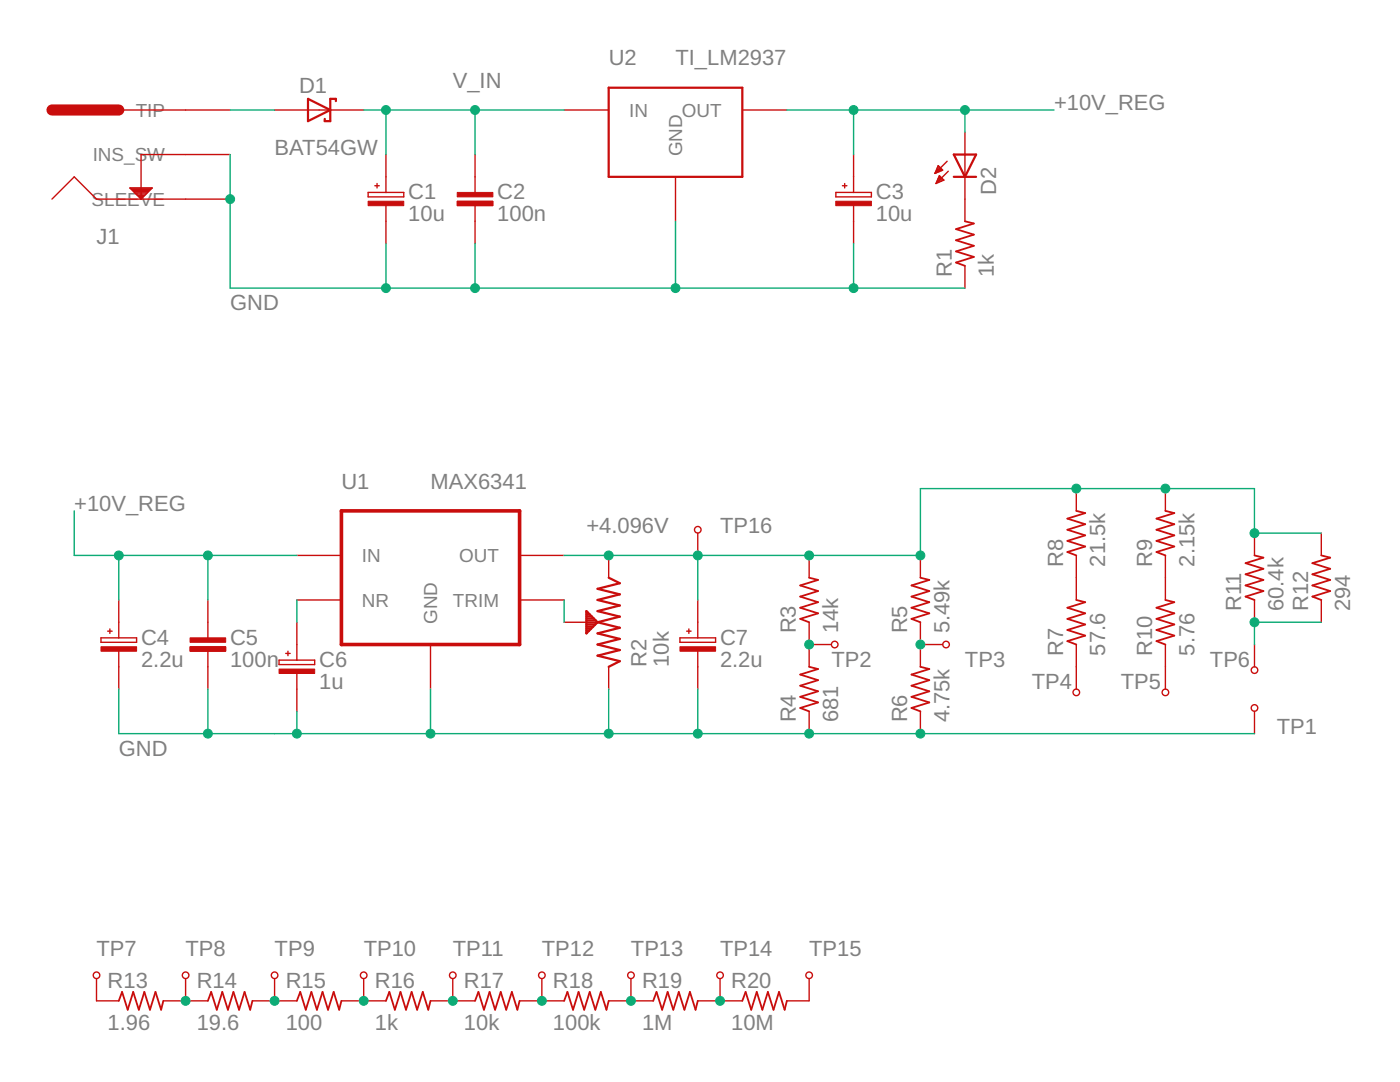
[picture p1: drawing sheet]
<?xml version="1.0" encoding="utf-8"?>
<!DOCTYPE eagle SYSTEM "eagle.dtd">
<eagle version="9.2.2">
<drawing>
<settings>
<setting alwaysvectorfont="no"/>
<setting verticaltext="up"/>
</settings>
<grid distance="0.1" unitdist="inch" unit="inch" style="lines" multiple="1" display="no" altdistance="0.01" altunitdist="inch" altunit="inch"/>
<schematic xreflabel="%F%N/%S.%C%R" xrefpart="/%S.%C%R">
<libraries>
<library name="travis">
<symbols>
<symbol name="BARREL_JACK">
<pin name="INS_SW" x="10.16" y="0" visible="pin" length="middle" direction="pas" rot="R180"/>
<pin name="TIP" x="10.16" y="5.08" visible="pin" length="middle" direction="sup" rot="R180"/>
<pin name="SLEEVE" x="10.16" y="-5.08" visible="pin" length="middle" direction="sup" rot="R180"/>
<wire x1="5.08" y1="-5.08" x2="0" y2="-5.08" width="0.1524" layer="94"/>
<wire x1="0" y1="-5.08" x2="-2.54" y2="-5.08" width="0.1524" layer="94"/>
<wire x1="-7.62" y1="-2.54" x2="-10.16" y2="-5.08" width="0.1524" layer="94"/>
<wire x1="5.08" y1="0" x2="0" y2="0" width="0.1524" layer="94"/>
<wire x1="0" y1="0" x2="0" y2="-5.08" width="0.1524" layer="94"/>
<polygon width="0.1524" layer="94">
<vertex x="0" y="-5.08"/>
<vertex x="-1.27" y="-3.81"/>
<vertex x="1.27" y="-3.81"/>
</polygon>
<wire x1="-7.62" y1="-2.54" x2="-5.08" y2="-5.08" width="0.1524" layer="94"/>
<wire x1="-5.08" y1="-5.08" x2="-2.54" y2="-5.08" width="0.1524" layer="94"/>
<wire x1="-10.16" y1="5.08" x2="-2.54" y2="5.08" width="1.27" layer="94"/>
<wire x1="-2.54" y1="5.08" x2="5.08" y2="5.08" width="0.1524" layer="94"/>
<text x="-5.08" y="-10.16" size="2.54" layer="95">&gt;NAME</text>
</symbol>
<symbol name="CPOL">
<text x="2.54" y="0" size="1.778" layer="95">&gt;NAME</text>
<text x="2.54" y="-2.54" size="1.778" layer="96">&gt;VALUE</text>
<rectangle x1="-2.032" y1="-0.762" x2="2.032" y2="-0.254" layer="94"/>
<pin name="1" x="0" y="5.08" visible="off" length="short" direction="pas" rot="R270"/>
<pin name="2" x="0" y="-5.08" visible="off" length="short" direction="pas" rot="R90"/>
<wire x1="0" y1="2.54" x2="0" y2="0.762" width="0.1524" layer="94"/>
<wire x1="0" y1="-2.54" x2="0" y2="-0.508" width="0.1524" layer="94"/>
<wire x1="-2.032" y1="0.254" x2="2.032" y2="0.254" width="0.1524" layer="94"/>
<wire x1="2.032" y1="0.254" x2="2.032" y2="0.762" width="0.1524" layer="94"/>
<wire x1="2.032" y1="0.762" x2="0" y2="0.762" width="0.1524" layer="94"/>
<wire x1="0" y1="0.762" x2="-2.032" y2="0.762" width="0.1524" layer="94"/>
<wire x1="-2.032" y1="0.762" x2="-2.032" y2="0.254" width="0.1524" layer="94"/>
<wire x1="-1.27" y1="1.524" x2="-0.762" y2="1.524" width="0.1524" layer="94"/>
<wire x1="-1.016" y1="1.778" x2="-1.016" y2="1.27" width="0.1524" layer="94"/>
</symbol>
<symbol name="MAX_MAX6341">
<wire x1="-10.16" y1="7.62" x2="10.16" y2="7.62" width="0.4064" layer="94"/>
<wire x1="10.16" y1="7.62" x2="10.16" y2="-7.62" width="0.4064" layer="94"/>
<wire x1="10.16" y1="-7.62" x2="-10.16" y2="-7.62" width="0.4064" layer="94"/>
<wire x1="-10.16" y1="-7.62" x2="-10.16" y2="7.62" width="0.4064" layer="94"/>
<pin name="GND" x="0" y="-12.7" visible="pin" length="middle" direction="pwr" rot="R90"/>
<pin name="IN" x="-15.24" y="2.54" visible="pin" length="middle" direction="pwr"/>
<pin name="NR" x="-15.24" y="-2.54" visible="pin" length="middle" direction="pas"/>
<pin name="OUT" x="15.24" y="2.54" visible="pin" length="middle" direction="out" rot="R180"/>
<pin name="TRIM" x="15.24" y="-2.54" visible="pin" length="middle" direction="pas" rot="R180"/>
<text x="-10.16" y="10.16" size="1.778" layer="95">&gt;NAME</text>
<text x="0" y="10.16" size="1.778" layer="96">&gt;VALUE</text>
</symbol>
<symbol name="POT">
<text x="2.54" y="-5.08" size="1.778" layer="95" rot="MR90">&gt;NAME</text>
<text x="5.08" y="-5.08" size="1.778" layer="96" rot="MR90">&gt;VALUE</text>
<pin name="3" x="0" y="-7.62" visible="off" length="short" direction="pas" rot="R90"/>
<pin name="1" x="0" y="7.62" visible="off" length="short" direction="pas" rot="R270"/>
<pin name="2" x="-5.08" y="0" visible="off" length="short" direction="pas"/>
<polygon width="0.254" layer="94">
<vertex x="-2.54" y="1.27"/>
<vertex x="-2.54" y="-0.635"/>
<vertex x="-2.54" y="-1.27"/>
<vertex x="-1.27" y="0"/>
</polygon>
<wire x1="0" y1="5.08" x2="1.27" y2="4.445" width="0.254" layer="94"/>
<wire x1="1.27" y1="4.445" x2="-1.27" y2="3.81" width="0.254" layer="94"/>
<wire x1="-1.27" y1="3.81" x2="1.27" y2="3.175" width="0.254" layer="94"/>
<wire x1="1.27" y1="3.175" x2="-1.27" y2="2.54" width="0.254" layer="94"/>
<wire x1="-1.27" y1="2.54" x2="1.27" y2="1.905" width="0.254" layer="94"/>
<wire x1="1.27" y1="1.905" x2="-1.27" y2="1.27" width="0.254" layer="94"/>
<wire x1="-1.27" y1="1.27" x2="1.27" y2="0.635" width="0.254" layer="94"/>
<wire x1="1.27" y1="0.635" x2="-1.27" y2="0" width="0.254" layer="94"/>
<wire x1="-1.27" y1="0" x2="1.27" y2="-0.635" width="0.254" layer="94"/>
<wire x1="1.27" y1="-0.635" x2="-1.27" y2="-1.27" width="0.254" layer="94"/>
<wire x1="-1.27" y1="-1.27" x2="1.27" y2="-1.905" width="0.254" layer="94"/>
<wire x1="1.27" y1="-1.905" x2="-1.27" y2="-2.54" width="0.254" layer="94"/>
<wire x1="-1.27" y1="-2.54" x2="1.27" y2="-3.175" width="0.254" layer="94"/>
<wire x1="1.27" y1="-3.175" x2="-1.27" y2="-3.81" width="0.254" layer="94"/>
<wire x1="-1.27" y1="-3.81" x2="1.27" y2="-4.445" width="0.254" layer="94"/>
<wire x1="1.27" y1="-4.445" x2="0" y2="-5.08" width="0.254" layer="94"/>
</symbol>
<symbol name="R">
<wire x1="-2.54" y1="0" x2="-2.159" y2="1.016" width="0.2032" layer="94"/>
<wire x1="-2.159" y1="1.016" x2="-1.524" y2="-1.016" width="0.2032" layer="94"/>
<wire x1="-1.524" y1="-1.016" x2="-0.889" y2="1.016" width="0.2032" layer="94"/>
<wire x1="-0.889" y1="1.016" x2="-0.254" y2="-1.016" width="0.2032" layer="94"/>
<wire x1="-0.254" y1="-1.016" x2="0.381" y2="1.016" width="0.2032" layer="94"/>
<wire x1="0.381" y1="1.016" x2="1.016" y2="-1.016" width="0.2032" layer="94"/>
<wire x1="1.016" y1="-1.016" x2="1.651" y2="1.016" width="0.2032" layer="94"/>
<wire x1="1.651" y1="1.016" x2="2.286" y2="-1.016" width="0.2032" layer="94"/>
<wire x1="2.286" y1="-1.016" x2="2.54" y2="0" width="0.2032" layer="94"/>
<text x="-3.81" y="1.4986" size="1.778" layer="95">&gt;NAME</text>
<text x="-3.81" y="-3.302" size="1.778" layer="96">&gt;VALUE</text>
<pin name="2" x="5.08" y="0" visible="off" length="short" direction="pas" swaplevel="1" rot="R180"/>
<pin name="1" x="-5.08" y="0" visible="off" length="short" direction="pas" swaplevel="1"/>
</symbol>
<symbol name="TEST_POINT">
<text x="2.54" y="2.54" size="1.778" layer="95">&gt;NAME</text>
<pin name="TP" x="0" y="0" visible="off" length="short" direction="pas" rot="R90"/>
<circle x="0" y="2.921" radius="0.381" width="0.1524" layer="94"/>
</symbol>
<symbol name="C">
<text x="2.54" y="0" size="1.778" layer="95">&gt;NAME</text>
<text x="2.54" y="-2.54" size="1.778" layer="96">&gt;VALUE</text>
<rectangle x1="-2.032" y1="-0.762" x2="2.032" y2="-0.254" layer="94"/>
<pin name="1" x="0" y="5.08" visible="off" length="short" direction="pas" swaplevel="1" rot="R270"/>
<pin name="2" x="0" y="-5.08" visible="off" length="short" direction="pas" swaplevel="1" rot="R90"/>
<wire x1="0" y1="2.54" x2="0" y2="0.508" width="0.1524" layer="94"/>
<wire x1="0" y1="-2.54" x2="0" y2="-0.508" width="0.1524" layer="94"/>
<rectangle x1="-2.032" y1="-0.762" x2="2.032" y2="-0.254" layer="94"/>
<rectangle x1="-2.032" y1="0.254" x2="2.032" y2="0.762" layer="94"/>
</symbol>
<symbol name="SCHOTTKY">
<wire x1="-1.27" y1="-1.27" x2="1.27" y2="0" width="0.254" layer="94"/>
<wire x1="1.27" y1="0" x2="-1.27" y2="1.27" width="0.254" layer="94"/>
<wire x1="1.905" y1="1.27" x2="1.27" y2="1.27" width="0.254" layer="94"/>
<wire x1="1.27" y1="1.27" x2="1.27" y2="0" width="0.254" layer="94"/>
<wire x1="-1.27" y1="1.27" x2="-1.27" y2="-1.27" width="0.254" layer="94"/>
<wire x1="1.27" y1="0" x2="1.27" y2="-1.27" width="0.254" layer="94"/>
<wire x1="1.905" y1="1.27" x2="1.905" y2="1.016" width="0.254" layer="94"/>
<wire x1="1.27" y1="-1.27" x2="0.635" y2="-1.27" width="0.254" layer="94"/>
<wire x1="0.635" y1="-1.016" x2="0.635" y2="-1.27" width="0.254" layer="94"/>
<text x="-2.286" y="1.905" size="1.778" layer="95">&gt;NAME</text>
<pin name="A" x="-5.08" y="0" visible="off" length="middle" direction="pas"/>
<pin name="C" x="5.08" y="0" visible="off" length="middle" direction="pas" rot="R180"/>
<text x="-2.54" y="-5.08" size="1.778" layer="96">&gt;VALUE</text>
</symbol>
<symbol name="LIN_REG">
<pin name="IN" x="-12.7" y="2.54" visible="pin" length="middle" direction="pwr"/>
<pin name="GND" x="0" y="-10.16" visible="pin" length="middle" direction="pwr" rot="R90"/>
<pin name="OUT" x="12.7" y="2.54" visible="pin" length="middle" direction="pwr" rot="R180"/>
<wire x1="-7.62" y1="5.08" x2="-7.62" y2="-5.08" width="0.254" layer="94"/>
<wire x1="-7.62" y1="-5.08" x2="7.62" y2="-5.08" width="0.254" layer="94"/>
<wire x1="7.62" y1="-5.08" x2="7.62" y2="5.08" width="0.254" layer="94"/>
<wire x1="7.62" y1="5.08" x2="-7.62" y2="5.08" width="0.254" layer="94"/>
<text x="-7.62" y="10.16" size="1.27" layer="95">&gt;NAME</text>
<text x="0" y="10.16" size="1.27" layer="96">&gt;VALUE</text>
</symbol>
<symbol name="LED">
<wire x1="1.27" y1="0" x2="0" y2="-2.54" width="0.254" layer="94"/>
<wire x1="0" y1="-2.54" x2="-1.27" y2="0" width="0.254" layer="94"/>
<wire x1="1.27" y1="-2.54" x2="0" y2="-2.54" width="0.254" layer="94"/>
<wire x1="0" y1="-2.54" x2="-1.27" y2="-2.54" width="0.254" layer="94"/>
<wire x1="1.27" y1="0" x2="0" y2="0" width="0.254" layer="94"/>
<wire x1="0" y1="0" x2="-1.27" y2="0" width="0.254" layer="94"/>
<wire x1="0" y1="0" x2="0" y2="-2.54" width="0.1524" layer="94"/>
<wire x1="-2.032" y1="-0.762" x2="-3.429" y2="-2.159" width="0.1524" layer="94"/>
<wire x1="-1.905" y1="-1.905" x2="-3.302" y2="-3.302" width="0.1524" layer="94"/>
<text x="3.556" y="-4.572" size="1.778" layer="95" rot="R90">&gt;NAME</text>
<pin name="C" x="0" y="-5.08" visible="off" length="short" direction="pas" rot="R90"/>
<pin name="A" x="0" y="2.54" visible="off" length="short" direction="pas" rot="R270"/>
<polygon width="0.1524" layer="94">
<vertex x="-3.429" y="-2.159"/>
<vertex x="-3.048" y="-1.27"/>
<vertex x="-2.54" y="-1.778"/>
</polygon>
<polygon width="0.1524" layer="94">
<vertex x="-3.302" y="-3.302"/>
<vertex x="-2.921" y="-2.413"/>
<vertex x="-2.413" y="-2.921"/>
</polygon>
</symbol>
</symbols>
<devicesets>
<deviceset name="KOBICONN_163-179PH-EX" prefix="J">
<gates>
<gate name="G$1" symbol="BARREL_JACK" x="0" y="0"/>
</gates>
<devices>
<device name="" package="KOBICONN_163-179PH-EX">
<connects>
<connect gate="G$1" pin="INS_SW" pad="P$3 P$6"/>
<connect gate="G$1" pin="SLEEVE" pad="P$2 P$5"/>
<connect gate="G$1" pin="TIP" pad="P$1 P$4"/>
</connects>
<technologies>
<technology name=""/>
</technologies>
</device>
</devices>
</deviceset>
<deviceset name="MAXIM_MAX6341" prefix="U">
<gates>
<gate name="G$1" symbol="MAX_MAX6341" x="0" y="0"/>
</gates>
<devices>
<device name="" package="SO8_MAX">
<connects>
<connect gate="G$1" pin="GND" pad="P$4"/>
<connect gate="G$1" pin="IN" pad="P$2"/>
<connect gate="G$1" pin="NR" pad="P$3"/>
<connect gate="G$1" pin="OUT" pad="P$6"/>
<connect gate="G$1" pin="TRIM" pad="P$5"/>
</connects>
<technologies>
<technology name=""/>
</technologies>
</device>
</devices>
</deviceset>
<deviceset name="PANASONIC_EEE_4MM" prefix="C" uservalue="yes">
<gates>
<gate name="G$1" symbol="CPOL" x="0" y="0"/>
</gates>
<devices>
<device name="" package="PANASONIC_EEE_4MM">
<connects>
<connect gate="G$1" pin="1" pad="P$1"/>
<connect gate="G$1" pin="2" pad="P$2"/>
</connects>
<technologies>
<technology name=""/>
</technologies>
</device>
</devices>
</deviceset>
<deviceset name="BOURNS_3224X" prefix="R" uservalue="yes">
<gates>
<gate name="G$1" symbol="POT" x="0" y="0"/>
</gates>
<devices>
<device name="" package="BOURNS_3224X">
<connects>
<connect gate="G$1" pin="1" pad="P$1"/>
<connect gate="G$1" pin="2" pad="P$2"/>
<connect gate="G$1" pin="3" pad="P$3"/>
</connects>
<technologies>
<technology name=""/>
</technologies>
</device>
</devices>
</deviceset>
<deviceset name="R_0603" prefix="R" uservalue="yes">
<gates>
<gate name="G$1" symbol="R" x="0" y="0"/>
</gates>
<devices>
<device name="" package="0603">
<connects>
<connect gate="G$1" pin="1" pad="P$1"/>
<connect gate="G$1" pin="2" pad="P$2"/>
</connects>
<technologies>
<technology name=""/>
</technologies>
</device>
</devices>
</deviceset>
<deviceset name="R_0805" prefix="R" uservalue="yes">
<gates>
<gate name="G$1" symbol="R" x="0" y="0"/>
</gates>
<devices>
<device name="" package="0805">
<connects>
<connect gate="G$1" pin="1" pad="P$1"/>
<connect gate="G$1" pin="2" pad="P$2"/>
</connects>
<technologies>
<technology name=""/>
</technologies>
</device>
</devices>
</deviceset>
<deviceset name="KEYSTONE_500X" prefix="TP">
<gates>
<gate name="G$1" symbol="TEST_POINT" x="0" y="0"/>
</gates>
<devices>
<device name="" package="KEYSTONE_500X">
<connects>
<connect gate="G$1" pin="TP" pad="P$1"/>
</connects>
<technologies>
<technology name=""/>
</technologies>
</device>
</devices>
</deviceset>
<deviceset name="C_0805" prefix="C" uservalue="yes">
<gates>
<gate name="G$1" symbol="C" x="0" y="0"/>
</gates>
<devices>
<device name="" package="0805">
<connects>
<connect gate="G$1" pin="1" pad="P$1"/>
<connect gate="G$1" pin="2" pad="P$2"/>
</connects>
<technologies>
<technology name=""/>
</technologies>
</device>
</devices>
</deviceset>
<deviceset name="NEX_BAT54GW" prefix="D" uservalue="yes">
<gates>
<gate name="G$1" symbol="SCHOTTKY" x="0" y="0"/>
</gates>
<devices>
<device name="" package="SOD123_NEX">
<connects>
<connect gate="G$1" pin="A" pad="P$1"/>
<connect gate="G$1" pin="C" pad="P$2"/>
</connects>
<technologies>
<technology name=""/>
</technologies>
</device>
</devices>
</deviceset>
<deviceset name="TI_LM2937" prefix="U">
<gates>
<gate name="G$1" symbol="LIN_REG" x="0" y="0"/>
</gates>
<devices>
<device name="" package="SOT223_TI">
<connects>
<connect gate="G$1" pin="GND" pad="P$2 P$4"/>
<connect gate="G$1" pin="IN" pad="P$1"/>
<connect gate="G$1" pin="OUT" pad="P$3"/>
</connects>
<technologies>
<technology name=""/>
</technologies>
</device>
</devices>
</deviceset>
<deviceset name="LED_0805" prefix="D">
<gates>
<gate name="G$1" symbol="LED" x="0" y="0"/>
</gates>
<devices>
<device name="" package="0805_POL">
<connects>
<connect gate="G$1" pin="A" pad="P$1"/>
<connect gate="G$1" pin="C" pad="P$2"/>
</connects>
<technologies>
<technology name=""/>
</technologies>
</device>
</devices>
</deviceset>
</devicesets>
</library>
</libraries>
<attributes>
</attributes>
<variantdefs>
</variantdefs>
<classes>
<class number="0" name="default" width="0" drill="0">
</class>
</classes>
<parts>
<part name="J1" library="travis" deviceset="KOBICONN_163-179PH-EX" device=""/>
<part name="C1" library="travis" deviceset="PANASONIC_EEE_4MM" device="" value="10u"/>
<part name="U1" library="travis" deviceset="MAXIM_MAX6341" device="" value="MAX6341"/>
<part name="C6" library="travis" deviceset="PANASONIC_EEE_4MM" device="" value="1u"/>
<part name="C4" library="travis" deviceset="PANASONIC_EEE_4MM" device="" value="2.2u"/>
<part name="R2" library="travis" deviceset="BOURNS_3224X" device="" value="10k"/>
<part name="C7" library="travis" deviceset="PANASONIC_EEE_4MM" device="" value="2.2u"/>
<part name="R3" library="travis" deviceset="R_0805" device="" value="14k"/>
<part name="R4" library="travis" deviceset="R_0805" device="" value="681"/>
<part name="R5" library="travis" deviceset="R_0805" device="" value="5.49k"/>
<part name="R6" library="travis" deviceset="R_0805" device="" value="4.75k"/>
<part name="TP1" library="travis" deviceset="KEYSTONE_500X" device=""/>
<part name="TP2" library="travis" deviceset="KEYSTONE_500X" device=""/>
<part name="TP3" library="travis" deviceset="KEYSTONE_500X" device=""/>
<part name="R8" library="travis" deviceset="R_0805" device="" value="21.5k"/>
<part name="R7" library="travis" deviceset="R_0805" device="" value="57.6"/>
<part name="R9" library="travis" deviceset="R_0805" device="" value="2.15k"/>
<part name="R10" library="travis" deviceset="R_0805" device="" value="5.76"/>
<part name="R11" library="travis" deviceset="R_0805" device="" value="60.4k"/>
<part name="R12" library="travis" deviceset="R_0805" device="" value="294"/>
<part name="TP4" library="travis" deviceset="KEYSTONE_500X" device=""/>
<part name="TP5" library="travis" deviceset="KEYSTONE_500X" device=""/>
<part name="TP6" library="travis" deviceset="KEYSTONE_500X" device=""/>
<part name="R13" library="travis" deviceset="R_0603" device="" value="1.96"/>
<part name="R14" library="travis" deviceset="R_0603" device="" value="19.6"/>
<part name="R15" library="travis" deviceset="R_0805" device="" value="100"/>
<part name="R16" library="travis" deviceset="R_0805" device="" value="1k"/>
<part name="R17" library="travis" deviceset="R_0805" device="" value="10k"/>
<part name="R18" library="travis" deviceset="R_0805" device="" value="100k"/>
<part name="R19" library="travis" deviceset="R_0805" device="" value="1M"/>
<part name="R20" library="travis" deviceset="R_0805" device="" value="10M"/>
<part name="TP7" library="travis" deviceset="KEYSTONE_500X" device=""/>
<part name="TP8" library="travis" deviceset="KEYSTONE_500X" device=""/>
<part name="TP9" library="travis" deviceset="KEYSTONE_500X" device=""/>
<part name="TP10" library="travis" deviceset="KEYSTONE_500X" device=""/>
<part name="TP11" library="travis" deviceset="KEYSTONE_500X" device=""/>
<part name="TP12" library="travis" deviceset="KEYSTONE_500X" device=""/>
<part name="TP13" library="travis" deviceset="KEYSTONE_500X" device=""/>
<part name="TP14" library="travis" deviceset="KEYSTONE_500X" device=""/>
<part name="TP15" library="travis" deviceset="KEYSTONE_500X" device=""/>
<part name="C5" library="travis" deviceset="C_0805" device="" value="100n"/>
<part name="TP16" library="travis" deviceset="KEYSTONE_500X" device=""/>
<part name="C2" library="travis" deviceset="C_0805" device="" value="100n"/>
<part name="C3" library="travis" deviceset="PANASONIC_EEE_4MM" device="" value="10u"/>
<part name="D1" library="travis" deviceset="NEX_BAT54GW" device="" value="BAT54GW"/>
<part name="U2" library="travis" deviceset="TI_LM2937" device=""/>
<part name="R1" library="travis" deviceset="R_0805" device="" value="1k"/>
<part name="D2" library="travis" deviceset="LED_0805" device=""/>
</parts>
<sheets>
<sheet>
<plain>
</plain>
<instances>
<instance part="J1" gate="G$1" x="20.32" y="106.68" smashed="yes">
<attribute name="NAME" x="15.24" y="96.52" size="1.778" layer="95"/>
</instance>
<instance part="C1" gate="G$1" x="48.26" y="101.6" smashed="yes">
<attribute name="NAME" x="50.8" y="101.6" size="1.778" layer="95"/>
<attribute name="VALUE" x="50.8" y="99.06" size="1.778" layer="96"/>
</instance>
<instance part="U1" gate="G$1" x="53.34" y="58.42" smashed="yes">
<attribute name="NAME" x="43.18" y="68.58" size="1.778" layer="95"/>
<attribute name="VALUE" x="53.34" y="68.58" size="1.778" layer="96"/>
</instance>
<instance part="C6" gate="G$1" x="38.1" y="48.26" smashed="yes">
<attribute name="NAME" x="40.64" y="48.26" size="1.778" layer="95"/>
<attribute name="VALUE" x="40.64" y="45.72" size="1.778" layer="96"/>
</instance>
<instance part="C4" gate="G$1" x="17.78" y="50.8" smashed="yes">
<attribute name="NAME" x="20.32" y="50.8" size="1.778" layer="95"/>
<attribute name="VALUE" x="20.32" y="48.26" size="1.778" layer="96"/>
</instance>
<instance part="R2" gate="G$1" x="73.66" y="53.34" smashed="yes">
<attribute name="NAME" x="76.2" y="48.26" size="1.778" layer="95" rot="MR90"/>
<attribute name="VALUE" x="78.74" y="48.26" size="1.778" layer="96" rot="MR90"/>
</instance>
<instance part="C7" gate="G$1" x="83.82" y="50.8" smashed="yes">
<attribute name="NAME" x="86.36" y="50.8" size="1.778" layer="95"/>
<attribute name="VALUE" x="86.36" y="48.26" size="1.778" layer="96"/>
</instance>
<instance part="R3" gate="G$1" x="96.52" y="55.88" smashed="yes" rot="R90">
<attribute name="NAME" x="95.0214" y="52.07" size="1.778" layer="95" rot="R90"/>
<attribute name="VALUE" x="99.822" y="52.07" size="1.778" layer="96" rot="R90"/>
</instance>
<instance part="R4" gate="G$1" x="96.52" y="45.72" smashed="yes" rot="R90">
<attribute name="NAME" x="95.0214" y="41.91" size="1.778" layer="95" rot="R90"/>
<attribute name="VALUE" x="99.822" y="41.91" size="1.778" layer="96" rot="R90"/>
</instance>
<instance part="R5" gate="G$1" x="109.22" y="55.88" smashed="yes" rot="R90">
<attribute name="NAME" x="107.7214" y="52.07" size="1.778" layer="95" rot="R90"/>
<attribute name="VALUE" x="112.522" y="52.07" size="1.778" layer="96" rot="R90"/>
</instance>
<instance part="R6" gate="G$1" x="109.22" y="45.72" smashed="yes" rot="R90">
<attribute name="NAME" x="107.7214" y="41.91" size="1.778" layer="95" rot="R90"/>
<attribute name="VALUE" x="112.522" y="41.91" size="1.778" layer="96" rot="R90"/>
</instance>
<instance part="TP1" gate="G$1" x="147.32" y="40.64" smashed="yes">
<attribute name="NAME" x="149.86" y="40.64" size="1.778" layer="95"/>
</instance>
<instance part="TP2" gate="G$1" x="96.52" y="50.8" smashed="yes" rot="R270">
<attribute name="NAME" x="99.06" y="48.26" size="1.778" layer="95"/>
</instance>
<instance part="TP3" gate="G$1" x="109.22" y="50.8" smashed="yes" rot="R270">
<attribute name="NAME" x="114.3" y="48.26" size="1.778" layer="95"/>
</instance>
<instance part="R8" gate="G$1" x="127" y="63.5" smashed="yes" rot="R90">
<attribute name="NAME" x="125.5014" y="59.69" size="1.778" layer="95" rot="R90"/>
<attribute name="VALUE" x="130.302" y="59.69" size="1.778" layer="96" rot="R90"/>
</instance>
<instance part="R7" gate="G$1" x="127" y="53.34" smashed="yes" rot="R90">
<attribute name="NAME" x="125.5014" y="49.53" size="1.778" layer="95" rot="R90"/>
<attribute name="VALUE" x="130.302" y="49.53" size="1.778" layer="96" rot="R90"/>
</instance>
<instance part="R9" gate="G$1" x="137.16" y="63.5" smashed="yes" rot="R90">
<attribute name="NAME" x="135.6614" y="59.69" size="1.778" layer="95" rot="R90"/>
<attribute name="VALUE" x="140.462" y="59.69" size="1.778" layer="96" rot="R90"/>
</instance>
<instance part="R10" gate="G$1" x="137.16" y="53.34" smashed="yes" rot="R90">
<attribute name="NAME" x="135.6614" y="49.53" size="1.778" layer="95" rot="R90"/>
<attribute name="VALUE" x="140.462" y="49.53" size="1.778" layer="96" rot="R90"/>
</instance>
<instance part="R11" gate="G$1" x="147.32" y="58.42" smashed="yes" rot="R90">
<attribute name="NAME" x="145.8214" y="54.61" size="1.778" layer="95" rot="R90"/>
<attribute name="VALUE" x="150.622" y="54.61" size="1.778" layer="96" rot="R90"/>
</instance>
<instance part="R12" gate="G$1" x="154.94" y="58.42" smashed="yes" rot="R90">
<attribute name="NAME" x="153.4414" y="54.61" size="1.778" layer="95" rot="R90"/>
<attribute name="VALUE" x="158.242" y="54.61" size="1.778" layer="96" rot="R90"/>
</instance>
<instance part="TP4" gate="G$1" x="127" y="48.26" smashed="yes" rot="R180">
<attribute name="NAME" x="121.92" y="45.72" size="1.778" layer="95"/>
</instance>
<instance part="TP5" gate="G$1" x="137.16" y="48.26" smashed="yes" rot="R180">
<attribute name="NAME" x="132.08" y="45.72" size="1.778" layer="95"/>
</instance>
<instance part="TP6" gate="G$1" x="147.32" y="50.8" smashed="yes" rot="R180">
<attribute name="NAME" x="142.24" y="48.26" size="1.778" layer="95"/>
</instance>
<instance part="R13" gate="G$1" x="20.32" y="10.16" smashed="yes">
<attribute name="NAME" x="16.51" y="11.6586" size="1.778" layer="95"/>
<attribute name="VALUE" x="16.51" y="6.858" size="1.778" layer="96"/>
</instance>
<instance part="R14" gate="G$1" x="30.48" y="10.16" smashed="yes">
<attribute name="NAME" x="26.67" y="11.6586" size="1.778" layer="95"/>
<attribute name="VALUE" x="26.67" y="6.858" size="1.778" layer="96"/>
</instance>
<instance part="R15" gate="G$1" x="40.64" y="10.16" smashed="yes">
<attribute name="NAME" x="36.83" y="11.6586" size="1.778" layer="95"/>
<attribute name="VALUE" x="36.83" y="6.858" size="1.778" layer="96"/>
</instance>
<instance part="R16" gate="G$1" x="50.8" y="10.16" smashed="yes">
<attribute name="NAME" x="46.99" y="11.6586" size="1.778" layer="95"/>
<attribute name="VALUE" x="46.99" y="6.858" size="1.778" layer="96"/>
</instance>
<instance part="R17" gate="G$1" x="60.96" y="10.16" smashed="yes">
<attribute name="NAME" x="57.15" y="11.6586" size="1.778" layer="95"/>
<attribute name="VALUE" x="57.15" y="6.858" size="1.778" layer="96"/>
</instance>
<instance part="R18" gate="G$1" x="71.12" y="10.16" smashed="yes">
<attribute name="NAME" x="67.31" y="11.6586" size="1.778" layer="95"/>
<attribute name="VALUE" x="67.31" y="6.858" size="1.778" layer="96"/>
</instance>
<instance part="R19" gate="G$1" x="81.28" y="10.16" smashed="yes">
<attribute name="NAME" x="77.47" y="11.6586" size="1.778" layer="95"/>
<attribute name="VALUE" x="77.47" y="6.858" size="1.778" layer="96"/>
</instance>
<instance part="R20" gate="G$1" x="91.44" y="10.16" smashed="yes">
<attribute name="NAME" x="87.63" y="11.6586" size="1.778" layer="95"/>
<attribute name="VALUE" x="87.63" y="6.858" size="1.778" layer="96"/>
</instance>
<instance part="TP7" gate="G$1" x="15.24" y="10.16" smashed="yes">
<attribute name="NAME" x="15.24" y="15.24" size="1.778" layer="95"/>
</instance>
<instance part="TP8" gate="G$1" x="25.4" y="10.16" smashed="yes">
<attribute name="NAME" x="25.4" y="15.24" size="1.778" layer="95"/>
</instance>
<instance part="TP9" gate="G$1" x="35.56" y="10.16" smashed="yes">
<attribute name="NAME" x="35.56" y="15.24" size="1.778" layer="95"/>
</instance>
<instance part="TP10" gate="G$1" x="45.72" y="10.16" smashed="yes">
<attribute name="NAME" x="45.72" y="15.24" size="1.778" layer="95"/>
</instance>
<instance part="TP11" gate="G$1" x="55.88" y="10.16" smashed="yes">
<attribute name="NAME" x="55.88" y="15.24" size="1.778" layer="95"/>
</instance>
<instance part="TP12" gate="G$1" x="66.04" y="10.16" smashed="yes">
<attribute name="NAME" x="66.04" y="15.24" size="1.778" layer="95"/>
</instance>
<instance part="TP13" gate="G$1" x="76.2" y="10.16" smashed="yes">
<attribute name="NAME" x="76.2" y="15.24" size="1.778" layer="95"/>
</instance>
<instance part="TP14" gate="G$1" x="86.36" y="10.16" smashed="yes">
<attribute name="NAME" x="86.36" y="15.24" size="1.778" layer="95"/>
</instance>
<instance part="TP15" gate="G$1" x="96.52" y="10.16" smashed="yes">
<attribute name="NAME" x="96.52" y="15.24" size="1.778" layer="95"/>
</instance>
<instance part="C5" gate="G$1" x="27.94" y="50.8" smashed="yes">
<attribute name="NAME" x="30.48" y="50.8" size="1.778" layer="95"/>
<attribute name="VALUE" x="30.48" y="48.26" size="1.778" layer="96"/>
</instance>
<instance part="TP16" gate="G$1" x="83.82" y="60.96" smashed="yes">
<attribute name="NAME" x="86.36" y="63.5" size="1.778" layer="95"/>
</instance>
<instance part="C2" gate="G$1" x="58.42" y="101.6" smashed="yes">
<attribute name="NAME" x="60.96" y="101.6" size="1.778" layer="95"/>
<attribute name="VALUE" x="60.96" y="99.06" size="1.778" layer="96"/>
</instance>
<instance part="C3" gate="G$1" x="101.6" y="101.6" smashed="yes">
<attribute name="NAME" x="104.14" y="101.6" size="1.778" layer="95"/>
<attribute name="VALUE" x="104.14" y="99.06" size="1.778" layer="96"/>
</instance>
<instance part="D1" gate="G$1" x="40.64" y="111.76" smashed="yes">
<attribute name="NAME" x="38.354" y="113.665" size="1.778" layer="95"/>
<attribute name="VALUE" x="35.56" y="106.68" size="1.778" layer="96"/>
</instance>
<instance part="U2" gate="G$1" x="81.28" y="109.22" smashed="yes">
<attribute name="NAME" x="73.66" y="116.84" size="1.778" layer="95"/>
<attribute name="VALUE" x="81.28" y="116.84" size="1.778" layer="96"/>
</instance>
<instance part="R1" gate="G$1" x="114.3" y="96.52" smashed="yes" rot="R90">
<attribute name="NAME" x="112.8014" y="92.71" size="1.778" layer="95" rot="R90"/>
<attribute name="VALUE" x="117.602" y="92.71" size="1.778" layer="96" rot="R90"/>
</instance>
<instance part="D2" gate="G$1" x="114.3" y="106.68" smashed="yes">
<attribute name="NAME" x="117.856" y="102.108" size="1.778" layer="95" rot="R90"/>
</instance>
</instances>
<busses>
</busses>
<nets>
<net name="NR" class="0">
<segment>
<wire x1="38.1" y1="53.34" x2="38.1" y2="55.88" width="0.1524" layer="91"/>
<pinref part="U1" gate="G$1" pin="NR"/>
<pinref part="C6" gate="G$1" pin="1"/>
</segment>
</net>
<net name="+10V_REG" class="0">
<segment>
<wire x1="38.1" y1="60.96" x2="27.94" y2="60.96" width="0.1524" layer="91"/>
<wire x1="27.94" y1="60.96" x2="17.78" y2="60.96" width="0.1524" layer="91"/>
<wire x1="17.78" y1="60.96" x2="17.78" y2="55.88" width="0.1524" layer="91"/>
<pinref part="U1" gate="G$1" pin="IN"/>
<pinref part="C4" gate="G$1" pin="1"/>
<pinref part="C5" gate="G$1" pin="1"/>
<wire x1="27.94" y1="55.88" x2="27.94" y2="60.96" width="0.1524" layer="91"/>
<junction x="27.94" y="60.96"/>
<label x="12.7" y="66.04" size="1.778" layer="95"/>
<wire x1="17.78" y1="60.96" x2="12.7" y2="60.96" width="0.1524" layer="91"/>
<wire x1="12.7" y1="60.96" x2="12.7" y2="66.04" width="0.1524" layer="91"/>
<junction x="17.78" y="60.96"/>
</segment>
<segment>
<pinref part="C3" gate="G$1" pin="1"/>
<wire x1="101.6" y1="106.68" x2="101.6" y2="111.76" width="0.1524" layer="91"/>
<wire x1="101.6" y1="111.76" x2="114.3" y2="111.76" width="0.1524" layer="91"/>
<wire x1="114.3" y1="111.76" x2="124.46" y2="111.76" width="0.1524" layer="91"/>
<label x="124.46" y="111.76" size="1.778" layer="95"/>
<pinref part="U2" gate="G$1" pin="OUT"/>
<wire x1="93.98" y1="111.76" x2="101.6" y2="111.76" width="0.1524" layer="91"/>
<junction x="101.6" y="111.76"/>
<pinref part="D2" gate="G$1" pin="A"/>
<wire x1="114.3" y1="109.22" x2="114.3" y2="111.76" width="0.1524" layer="91"/>
<junction x="114.3" y="111.76"/>
</segment>
</net>
<net name="GND" class="0">
<segment>
<wire x1="17.78" y1="40.64" x2="17.78" y2="45.72" width="0.1524" layer="91"/>
<wire x1="17.78" y1="40.64" x2="27.94" y2="40.64" width="0.1524" layer="91"/>
<wire x1="27.94" y1="40.64" x2="35.56" y2="40.64" width="0.1524" layer="91"/>
<wire x1="35.56" y1="40.64" x2="38.1" y2="40.64" width="0.1524" layer="91"/>
<wire x1="38.1" y1="40.64" x2="53.34" y2="40.64" width="0.1524" layer="91"/>
<wire x1="38.1" y1="43.18" x2="38.1" y2="40.64" width="0.1524" layer="91"/>
<junction x="38.1" y="40.64"/>
<pinref part="C6" gate="G$1" pin="2"/>
<pinref part="C4" gate="G$1" pin="2"/>
<pinref part="U1" gate="G$1" pin="GND"/>
<wire x1="53.34" y1="45.72" x2="53.34" y2="40.64" width="0.1524" layer="91"/>
<pinref part="R2" gate="G$1" pin="3"/>
<wire x1="73.66" y1="40.64" x2="73.66" y2="45.72" width="0.1524" layer="91"/>
<pinref part="R4" gate="G$1" pin="1"/>
<pinref part="C7" gate="G$1" pin="2"/>
<wire x1="83.82" y1="45.72" x2="83.82" y2="40.64" width="0.1524" layer="91"/>
<wire x1="83.82" y1="40.64" x2="96.52" y2="40.64" width="0.1524" layer="91"/>
<junction x="83.82" y="40.64"/>
<wire x1="83.82" y1="40.64" x2="73.66" y2="40.64" width="0.1524" layer="91"/>
<pinref part="R6" gate="G$1" pin="1"/>
<wire x1="96.52" y1="40.64" x2="109.22" y2="40.64" width="0.1524" layer="91"/>
<junction x="96.52" y="40.64"/>
<pinref part="TP1" gate="G$1" pin="TP"/>
<wire x1="109.22" y1="40.64" x2="147.32" y2="40.64" width="0.1524" layer="91"/>
<junction x="109.22" y="40.64"/>
<wire x1="53.34" y1="40.64" x2="73.66" y2="40.64" width="0.1524" layer="91"/>
<junction x="53.34" y="40.64"/>
<junction x="73.66" y="40.64"/>
<pinref part="C5" gate="G$1" pin="2"/>
<wire x1="27.94" y1="45.72" x2="27.94" y2="40.64" width="0.1524" layer="91"/>
<junction x="27.94" y="40.64"/>
<label x="17.78" y="38.1" size="1.778" layer="95"/>
</segment>
<segment>
<pinref part="C1" gate="G$1" pin="2"/>
<wire x1="48.26" y1="96.52" x2="48.26" y2="91.44" width="0.1524" layer="91"/>
<pinref part="J1" gate="G$1" pin="SLEEVE"/>
<pinref part="J1" gate="G$1" pin="INS_SW"/>
<wire x1="30.48" y1="106.68" x2="30.48" y2="101.6" width="0.1524" layer="91"/>
<junction x="30.48" y="101.6"/>
<wire x1="30.48" y1="101.6" x2="30.48" y2="91.44" width="0.1524" layer="91"/>
<wire x1="30.48" y1="91.44" x2="48.26" y2="91.44" width="0.1524" layer="91"/>
<label x="30.48" y="88.9" size="1.778" layer="95"/>
<wire x1="48.26" y1="91.44" x2="58.42" y2="91.44" width="0.1524" layer="91"/>
<junction x="48.26" y="91.44"/>
<pinref part="C2" gate="G$1" pin="2"/>
<wire x1="58.42" y1="91.44" x2="58.42" y2="96.52" width="0.1524" layer="91"/>
<wire x1="58.42" y1="91.44" x2="81.28" y2="91.44" width="0.1524" layer="91"/>
<wire x1="81.28" y1="91.44" x2="101.6" y2="91.44" width="0.1524" layer="91"/>
<wire x1="101.6" y1="91.44" x2="114.3" y2="91.44" width="0.1524" layer="91"/>
<junction x="58.42" y="91.44"/>
<pinref part="C3" gate="G$1" pin="2"/>
<wire x1="101.6" y1="96.52" x2="101.6" y2="91.44" width="0.1524" layer="91"/>
<junction x="101.6" y="91.44"/>
<pinref part="U2" gate="G$1" pin="GND"/>
<wire x1="81.28" y1="99.06" x2="81.28" y2="91.44" width="0.1524" layer="91"/>
<junction x="81.28" y="91.44"/>
<pinref part="R1" gate="G$1" pin="1"/>
</segment>
</net>
<net name="TRIM" class="0">
<segment>
<pinref part="U1" gate="G$1" pin="TRIM"/>
<pinref part="R2" gate="G$1" pin="2"/>
<wire x1="68.58" y1="55.88" x2="68.58" y2="53.34" width="0.1524" layer="91"/>
</segment>
</net>
<net name="+4.096V" class="0">
<segment>
<pinref part="R8" gate="G$1" pin="2"/>
<pinref part="R9" gate="G$1" pin="2"/>
<wire x1="127" y1="68.58" x2="137.16" y2="68.58" width="0.1524" layer="91"/>
<wire x1="137.16" y1="68.58" x2="147.32" y2="68.58" width="0.1524" layer="91"/>
<junction x="137.16" y="68.58"/>
<pinref part="R12" gate="G$1" pin="2"/>
<pinref part="R11" gate="G$1" pin="2"/>
<wire x1="147.32" y1="63.5" x2="154.94" y2="63.5" width="0.1524" layer="91"/>
<wire x1="147.32" y1="68.58" x2="147.32" y2="63.5" width="0.1524" layer="91"/>
<junction x="147.32" y="63.5"/>
<pinref part="R5" gate="G$1" pin="2"/>
<pinref part="R3" gate="G$1" pin="2"/>
<junction x="96.52" y="60.96"/>
<wire x1="96.52" y1="60.96" x2="109.22" y2="60.96" width="0.1524" layer="91"/>
<pinref part="C7" gate="G$1" pin="1"/>
<wire x1="83.82" y1="60.96" x2="83.82" y2="55.88" width="0.1524" layer="91"/>
<wire x1="83.82" y1="60.96" x2="96.52" y2="60.96" width="0.1524" layer="91"/>
<junction x="83.82" y="60.96"/>
<pinref part="R2" gate="G$1" pin="1"/>
<wire x1="73.66" y1="60.96" x2="83.82" y2="60.96" width="0.1524" layer="91"/>
<junction x="73.66" y="60.96"/>
<pinref part="U1" gate="G$1" pin="OUT"/>
<wire x1="68.58" y1="60.96" x2="73.66" y2="60.96" width="0.1524" layer="91"/>
<label x="71.12" y="63.5" size="1.778" layer="95"/>
<pinref part="TP16" gate="G$1" pin="TP"/>
<wire x1="109.22" y1="60.96" x2="109.22" y2="68.58" width="0.1524" layer="91"/>
<junction x="109.22" y="60.96"/>
<wire x1="109.22" y1="68.58" x2="127" y2="68.58" width="0.1524" layer="91"/>
<junction x="127" y="68.58"/>
</segment>
</net>
<net name="+0.19V" class="0">
<segment>
<pinref part="R3" gate="G$1" pin="1"/>
<pinref part="R4" gate="G$1" pin="2"/>
<pinref part="TP2" gate="G$1" pin="TP"/>
<junction x="96.52" y="50.8"/>
</segment>
</net>
<net name="+1.9V" class="0">
<segment>
<pinref part="R5" gate="G$1" pin="1"/>
<pinref part="R6" gate="G$1" pin="2"/>
<pinref part="TP3" gate="G$1" pin="TP"/>
<junction x="109.22" y="50.8"/>
</segment>
</net>
<net name="N$6" class="0">
<segment>
<pinref part="R8" gate="G$1" pin="1"/>
<pinref part="R7" gate="G$1" pin="2"/>
</segment>
</net>
<net name="N$7" class="0">
<segment>
<pinref part="R9" gate="G$1" pin="1"/>
<pinref part="R10" gate="G$1" pin="2"/>
</segment>
</net>
<net name="0.19MA" class="0">
<segment>
<pinref part="R7" gate="G$1" pin="1"/>
<pinref part="TP4" gate="G$1" pin="TP"/>
</segment>
</net>
<net name="1.9MA" class="0">
<segment>
<pinref part="R10" gate="G$1" pin="1"/>
<pinref part="TP5" gate="G$1" pin="TP"/>
</segment>
</net>
<net name="14MA" class="0">
<segment>
<pinref part="R12" gate="G$1" pin="1"/>
<pinref part="R11" gate="G$1" pin="1"/>
<wire x1="154.94" y1="53.34" x2="147.32" y2="53.34" width="0.1524" layer="91"/>
<pinref part="TP6" gate="G$1" pin="TP"/>
<wire x1="147.32" y1="53.34" x2="147.32" y2="50.8" width="0.1524" layer="91"/>
<junction x="147.32" y="53.34"/>
</segment>
</net>
<net name="N$11" class="0">
<segment>
<pinref part="R13" gate="G$1" pin="2"/>
<pinref part="R14" gate="G$1" pin="1"/>
<pinref part="TP8" gate="G$1" pin="TP"/>
<junction x="25.4" y="10.16"/>
</segment>
</net>
<net name="N$12" class="0">
<segment>
<pinref part="R14" gate="G$1" pin="2"/>
<pinref part="R15" gate="G$1" pin="1"/>
<pinref part="TP9" gate="G$1" pin="TP"/>
<junction x="35.56" y="10.16"/>
</segment>
</net>
<net name="N$13" class="0">
<segment>
<pinref part="R15" gate="G$1" pin="2"/>
<pinref part="R16" gate="G$1" pin="1"/>
<pinref part="TP10" gate="G$1" pin="TP"/>
<junction x="45.72" y="10.16"/>
</segment>
</net>
<net name="N$14" class="0">
<segment>
<pinref part="R16" gate="G$1" pin="2"/>
<pinref part="R17" gate="G$1" pin="1"/>
<pinref part="TP11" gate="G$1" pin="TP"/>
<junction x="55.88" y="10.16"/>
</segment>
</net>
<net name="N$15" class="0">
<segment>
<pinref part="R17" gate="G$1" pin="2"/>
<pinref part="R18" gate="G$1" pin="1"/>
<pinref part="TP12" gate="G$1" pin="TP"/>
<junction x="66.04" y="10.16"/>
</segment>
</net>
<net name="N$16" class="0">
<segment>
<pinref part="R18" gate="G$1" pin="2"/>
<pinref part="R19" gate="G$1" pin="1"/>
<pinref part="TP13" gate="G$1" pin="TP"/>
<junction x="76.2" y="10.16"/>
</segment>
</net>
<net name="N$17" class="0">
<segment>
<pinref part="R19" gate="G$1" pin="2"/>
<pinref part="R20" gate="G$1" pin="1"/>
<pinref part="TP14" gate="G$1" pin="TP"/>
<junction x="86.36" y="10.16"/>
</segment>
</net>
<net name="N$18" class="0">
<segment>
<pinref part="R13" gate="G$1" pin="1"/>
<pinref part="TP7" gate="G$1" pin="TP"/>
</segment>
</net>
<net name="N$19" class="0">
<segment>
<pinref part="R20" gate="G$1" pin="2"/>
<pinref part="TP15" gate="G$1" pin="TP"/>
</segment>
</net>
<net name="V_IN" class="0">
<segment>
<pinref part="C1" gate="G$1" pin="1"/>
<wire x1="48.26" y1="106.68" x2="48.26" y2="111.76" width="0.1524" layer="91"/>
<pinref part="C2" gate="G$1" pin="1"/>
<wire x1="48.26" y1="111.76" x2="58.42" y2="111.76" width="0.1524" layer="91"/>
<wire x1="58.42" y1="111.76" x2="58.42" y2="106.68" width="0.1524" layer="91"/>
<pinref part="D1" gate="G$1" pin="C"/>
<wire x1="45.72" y1="111.76" x2="48.26" y2="111.76" width="0.1524" layer="91"/>
<junction x="48.26" y="111.76"/>
<label x="55.88" y="114.3" size="1.778" layer="95"/>
<pinref part="U2" gate="G$1" pin="IN"/>
<wire x1="68.58" y1="111.76" x2="58.42" y2="111.76" width="0.1524" layer="91"/>
<junction x="58.42" y="111.76"/>
</segment>
</net>
<net name="TIP" class="0">
<segment>
<pinref part="J1" gate="G$1" pin="TIP"/>
<pinref part="D1" gate="G$1" pin="A"/>
<wire x1="30.48" y1="111.76" x2="35.56" y2="111.76" width="0.1524" layer="91"/>
</segment>
</net>
<net name="N$1" class="0">
<segment>
<pinref part="R1" gate="G$1" pin="2"/>
<pinref part="D2" gate="G$1" pin="C"/>
</segment>
</net>
</nets>
</sheet>
</sheets>
<errors>
<approved hash="102,1,30.48,101.6,SLEEVE,GND,,,,"/>
<approved hash="104,1,38.1,60.96,U1,IN,+10V_REG,,,"/>
<approved hash="104,1,68.58,111.76,U2,IN,V_IN,,,"/>
<approved hash="104,1,93.98,111.76,U2,OUT,+10V_REG,,,"/>
</errors>
</schematic>
</drawing>
</eagle>
